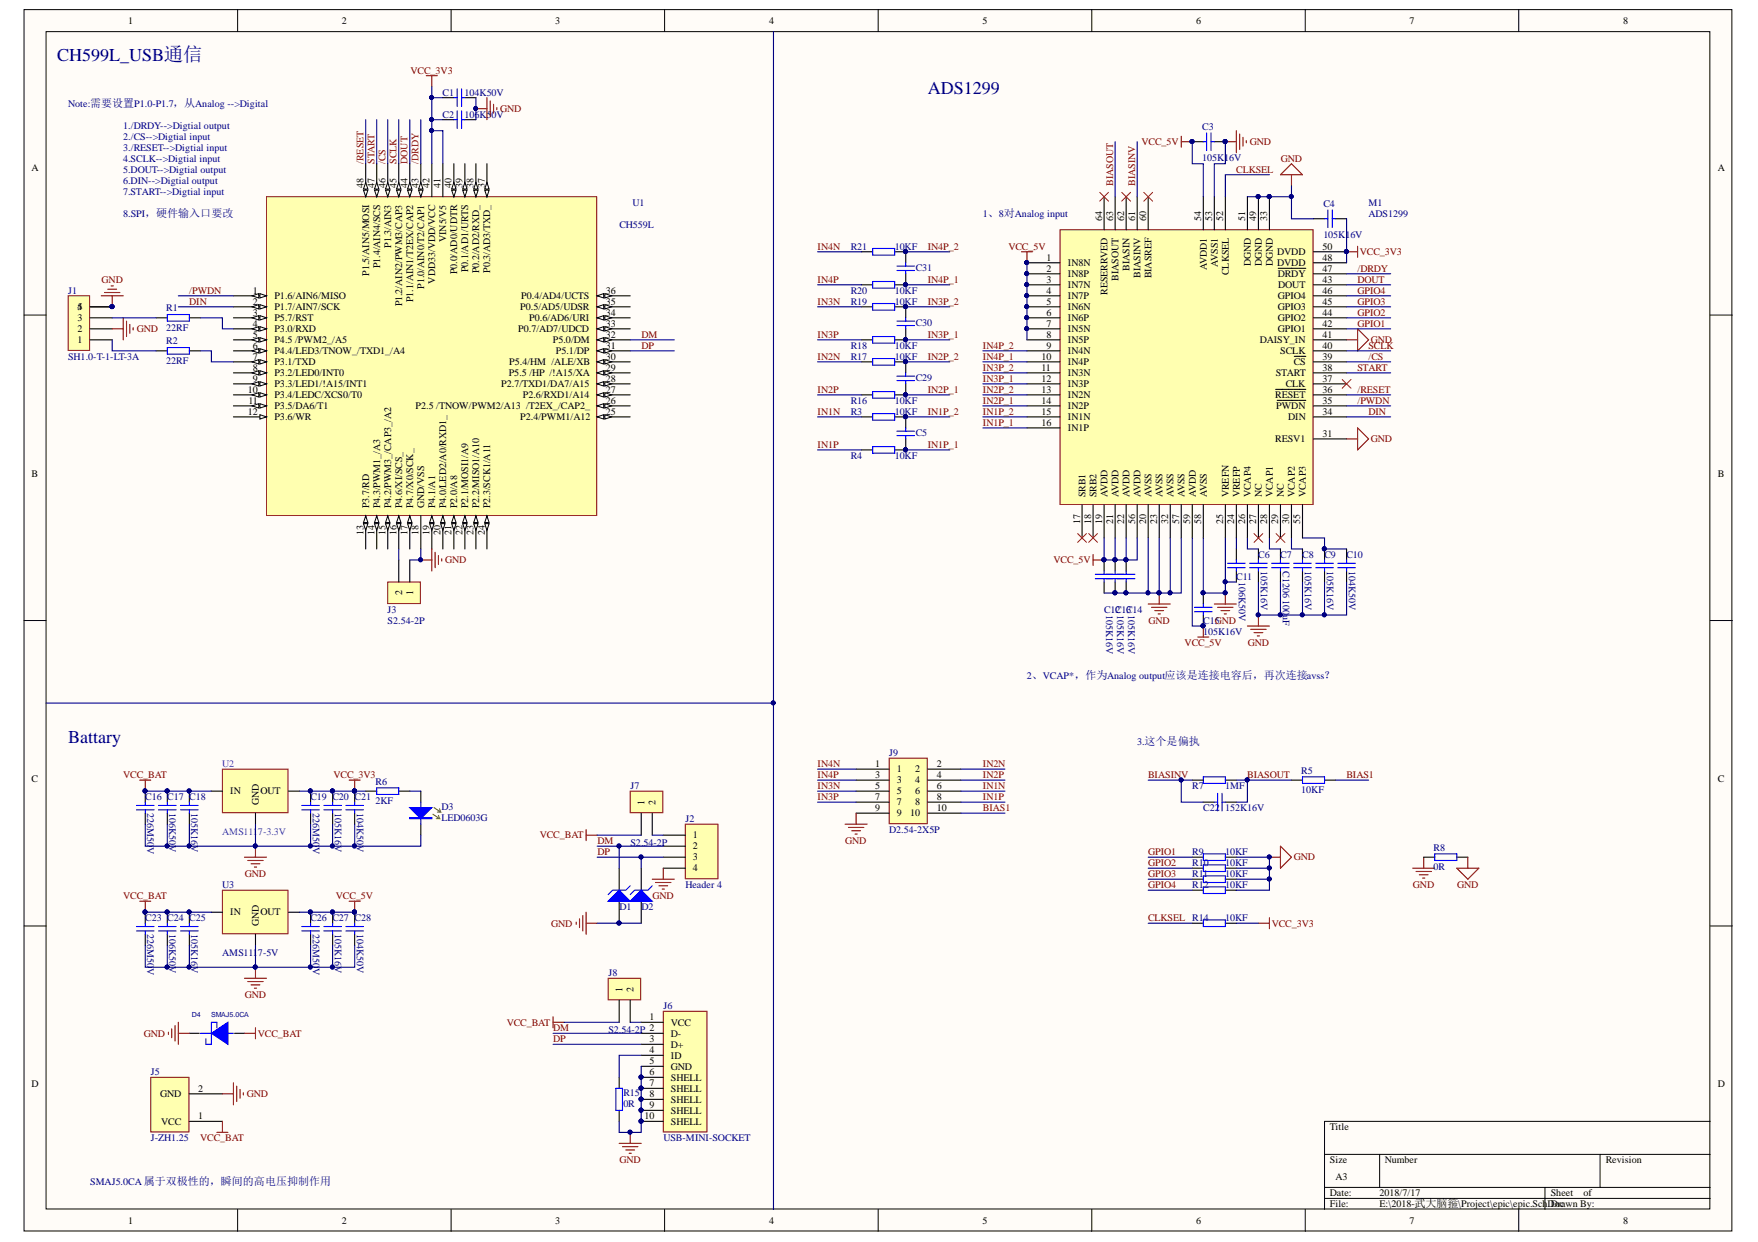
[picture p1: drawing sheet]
# Altium project PCB_Project.PrjPcb
1 sheet, 67 parts. Net scope: global (net labels, ports and power ports of the same name join across sheets).
Board files: epic.PcbDoc, epic_panel.PcbDoc

## Sheet epic.SchDoc
size A3

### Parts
C1  104K50V  [C0603]
C2  106K50V  [C0603]
C3  105K16V  [C0603]
C4  105K16V  [C0603]
C5  101K10V  [C0603]  (value not drawn)
C6  105K16V  [C0603]
C7  C1206 100uF  [C1206]
C8  105K16V  [C0603]
C9  105K16V  [C0603]
C10  104K50V  [C0603]
C11  106K50V  [C0603]
C12  105K16V  [C0603]
C13  105K16V  [C0603]
C14  105K16V  [C0603]
C15  105K16V  [C0603]
C16  226M50V  [C0805]
C17  106K50V  [C0603]
C18  105K16V  [C0603]
C19  226M50V  [C0805]
C20  105K16V  [C0603]
C21  104K50V  [C0603]
C22  152K16V  [C0603]
C23  226M50V  [C0805]
C24  106K50V  [C0603]
C25  105K16V  [C0603]
C26  226M50V  [C0805]
C27  105K16V  [C0603]
C28  104K50V  [C0603]
C29  101K10V  [C0603]  (value not drawn)
C30  101K10V  [C0603]  (value not drawn)
C31  101K10V  [C0603]  (value not drawn)
D1  ESDA_TR1/0603  [HS_0603D]  (value not drawn)
D2  ESDA_TR1/0603  [HS_0603D]  (value not drawn)
D3  LED0603G  [D-LED0603G]
D4  SMAJ5.0CA  [DO-214]
J1  SH1.0-T-1-LT-3A  [J-SH1.0-T-1-LT-3A]
J2  Header 4  [USB-AB]
J3  S2.54-2P  [S2.54-2P]
J5  J-ZH1.25  [ZH1.25_2P]
J6  USB-MINI-SOCKET  [MICRO-USB - 5.9]
J7  S2.54-2P  [S2.54-2P]
J8  S2.54-2P  [S2.54-2P]
J9  D2.54-2X5P  [D2.54-2X5P]
M1  ADS1299  [ADS1299-TSQFP50P1200X1200X105-64N]
R1  22RF  [R0603]
R2  22RF  [R0603]
R3  10KF  [R0603]
R4  10KF  [R0603]
R5  10KF  [R0603]
R6  2KF  [R0603]
R7  1MF  [R0603]
R8  0R  [R0603]
R9  10KF  [R0603]
R10  10KF  [R0603]
R11  10KF  [R0603]
R12  10KF  [R0603]
R14  10KF  [R0603]
R15  0R  [R0603]
R16  10KF  [R0603]
R17  10KF  [R0603]
R18  10KF  [R0603]
R19  10KF  [R0603]
R20  10KF  [R0603]
R21  10KF  [R0603]
U1  CH559L  [LQFP48]
U2  AMS1117-3.3V  [SOT-223]
U3  AMS1117-5V  [SOT-223]

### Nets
GND: C1.1 C2.1 C3.1 C4.1 C6.2 C7.1 C8.2 C9.2 C10.1 C11.1 C12.2 C13.2 C14.2 C15.2 C16.2 C17.2 C18.2 C19.2 C20.2 C21.1 C23.2 C24.2 C25.2 C26.2 C27.2 C28.1 D1.1(A) D2.1(A) D3.2 D4.2(-) J1.2 J1.4 J1.5 J2.4 J3.1 J5.2(GND) J6.5(GND) J6.6(SHELL) J6.7(SHELL) J6.8(SHELL) J6.9(SHELL) J6.10(SHELL) J9.9 M1.20(AVSS) M1.23(AVSS) M1.25(VREFN) M1.31(RESV1) M1.32(AVSS) M1.33(DGND) M1.41(DAISY_IN) M1.49(DGND) M1.51(DGND) M1.53(AVSS1) M1.57(AVSS) M1.58(AVSS) R8.1 R8.2 R9.2 R10.2 R11.2 R12.2 R15.1 U1.18(GND/VSS) U2.1(GND) U3.1(GND)
VCC_3V3: C1.2 C2.2 C4.2 C19.1 C20.1 C21.2 M1.48(DVDD) M1.50(DVDD) R6.1 R14.2 U1.41(VIN5/V5) U1.42(VDD33/VDD/VCC) U2.2(OUT)
VCC_5V: C3.2 C12.1 C13.1 C14.1 C15.1 C26.1 C27.1 C28.2 M1.1(IN8N) M1.2(IN8P) M1.3(IN7N) M1.4(IN7P) M1.5(IN6N) M1.6(IN6P) M1.7(IN5N) M1.8(IN5P) M1.19(AVDD) M1.21(AVDD) M1.22(AVDD) M1.54(AVDD1) M1.56(AVDD) M1.59(AVDD) U3.2(OUT)
VCC_BAT: C16.1 C17.1 C18.1 C23.1 C24.1 C25.1 D4.1(+) J5.1(VCC) J7.1 J8.1 U2.3(IN) U3.3(IN)
/CS: M1.39(~{CS}) U1.46(P1.3/AIN3)
/DRDY: M1.47(~{DRDY}) U1.43(P1.0/AIN0/T2/CAP1)
/PWDN: M1.35(~{PWDN}) U1.1(P1.6/AIN6/MISO)
/RESET: M1.36(~{RESET}) U1.48(P1.5/AIN5/MOSI)
BIAS1: J9.10 R5.2
BIASINV: C22.2 M1.61(BIASINV) R7.1
BIASOUT: C22.1 M1.63(BIASOUT) R5.1 R7.2
CLKSEL: M1.52(CLKSEL) R14.1
DIN: M1.34(DIN) U1.2(P1.7/AIN7/SCK)
DM: D1.2(K) J2.2 J6.2(D-) U1.32(P5.0/DM)
DOUT: M1.43(DOUT) U1.44(P1.1/AIN1/T2EX/CAP2)
DP: D2.2(K) J2.3 J6.3(D+) U1.31(P5.1/DP)
GPIO1: M1.42(GPIO1) R9.1
GPIO2: M1.44(GPIO2) R10.1
GPIO3: M1.45(GPIO3) R11.1
GPIO4: M1.46(GPIO4) R12.1
IN1N: J9.6 R3.1
IN1P: J9.8 R4.1
IN1P_1: C5.2 M1.16(IN1P) R4.2
IN1P_2: C5.1 M1.15(IN1N) R3.2
IN2N: J9.2 R17.1
IN2P: J9.4 R16.1
IN2P_1: C29.2 M1.14(IN2P) R16.2
IN2P_2: C29.1 M1.13(IN2N) R17.2
IN3N: J9.5 R19.1
IN3P: J9.7 R18.1
IN3P_1: C30.2 M1.12(IN3P) R18.2
IN3P_2: C30.1 M1.11(IN3N) R19.2
IN4N: J9.1 R21.1
IN4P: J9.3 R20.1
IN4P_1: C31.2 M1.10(IN4P) R20.2
IN4P_2: C31.1 M1.9(IN4N) R21.2
SCLK: M1.40(SCLK) U1.45(P1.2/AIN2/PWM3/CAP3)
START: M1.38(START) U1.47(P1.4/AIN4/SCS)
NetC6_1: C6.1 M1.26(VCAP4)
NetC7_2: C7.2 M1.28(VCAP1)
NetC8_1: C8.1 M1.30(VCAP2)
NetC9_1: C9.1 C10.2 M1.55(VCAP3)
NetC11_2: C11.2 M1.24(VREFP)
NetD3_1: D3.1 R6.2
NetJ1_1: J1.1 R2.1
NetJ1_3: J1.3 R1.1
NetJ2_1: J2.1 J7.2
NetJ3_2: J3.2 U1.16(P4.6/XI/SCS_)
NetJ6_1: J6.1(VCC) J8.2
NetJ6_4: J6.4(ID) R15.2
NetR1_2: R1.2 U1.4(P3.0/RXD)
NetR2_2: R2.2 U1.7(P3.1/TXD)

Not connected (* = marked no-connect by the designer): M1 17(SRB1)* 18(SRB2)* 27(NC)* 29(NC)* 37(CLK)* 60(BIASREF)* 62(BIASIN)* 64(RESERRVED)*; U1 3(P5.7/RST) 5(P4.5_/PWM2_/A5) 6(P4.4/LED3/TNOW_/TXD1_/A4) 8(P3.2/LED0/INT0) 9(P3.3/LED1/!A15/INT1) 10(P3.4/LEDC/XCS0/T0) 11(P3.5/DA6/T1) 12(P3.6/WR) 13(P3.7/RD) 14(P4.3/PWM1_/A3) 15(P4.2/PWM3_/CAP3_/A2) 17(P4.7/X0/SCK_) 19(P4.1/A1) 20(P4.0/LED2/A0/RXD1_) 21(P2.0/A8) 22(P2.1/MOSI1/A9) 23(P2.2/MISO1/A10) 24(P2.3/SCK1/A11) 25(P2.4/PWM1/A12) 26(P2.5_/TNOW/PWM2/A13__/T2EX_/CAP2_) 27(P2.6/RXD1/A14) 28(P2.7/TXD1/DA7/A15) 29(P5.5_/HP__/!A15/XA) 30(P5.4/HM__/ALE/XB) 33(P0.7/AD7/UDCD) 34(P0.6/AD6/URI) 35(P0.5/AD5/UDSR) 36(P0.4/AD4/UCTS) 37(P0.3/AD3/TXD_) 38(P0.2/AD2/RXD_) 39(P0.1/AD1/URTS) 40(P0.0/AD0/UDTR)

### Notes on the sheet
- CH599L_USB通信
- ADS1299
- Note:需要设置P1.0-P1.7，从Analog -->Digital
- 1./DRDY-->Digtial output
- 2./CS-->Digtial input
- 3./RESET-->Digtial input
- 4.SCLK-->Digtial input
- (near U1) 5.DOUT-->Digtial output
- (near U1) 6.DIN-->Digtial output
- (near U1) 7.START-->Digtial input
- 8.SPI，硬件输入口要改
- (near M1) 1、8对Analog input
- VCAP4=2.24v
- VCAP1=1.19v
- VCAP2=2.59v
- VCAP3=7.04v
- 2、VCAP*，作为Analog output应该是连接电容后，再次连接avss？
- Battary
- 3.这个是偏执
- SMAJ5.0CA 属于双极性的，瞬间的高电压抑制作用
